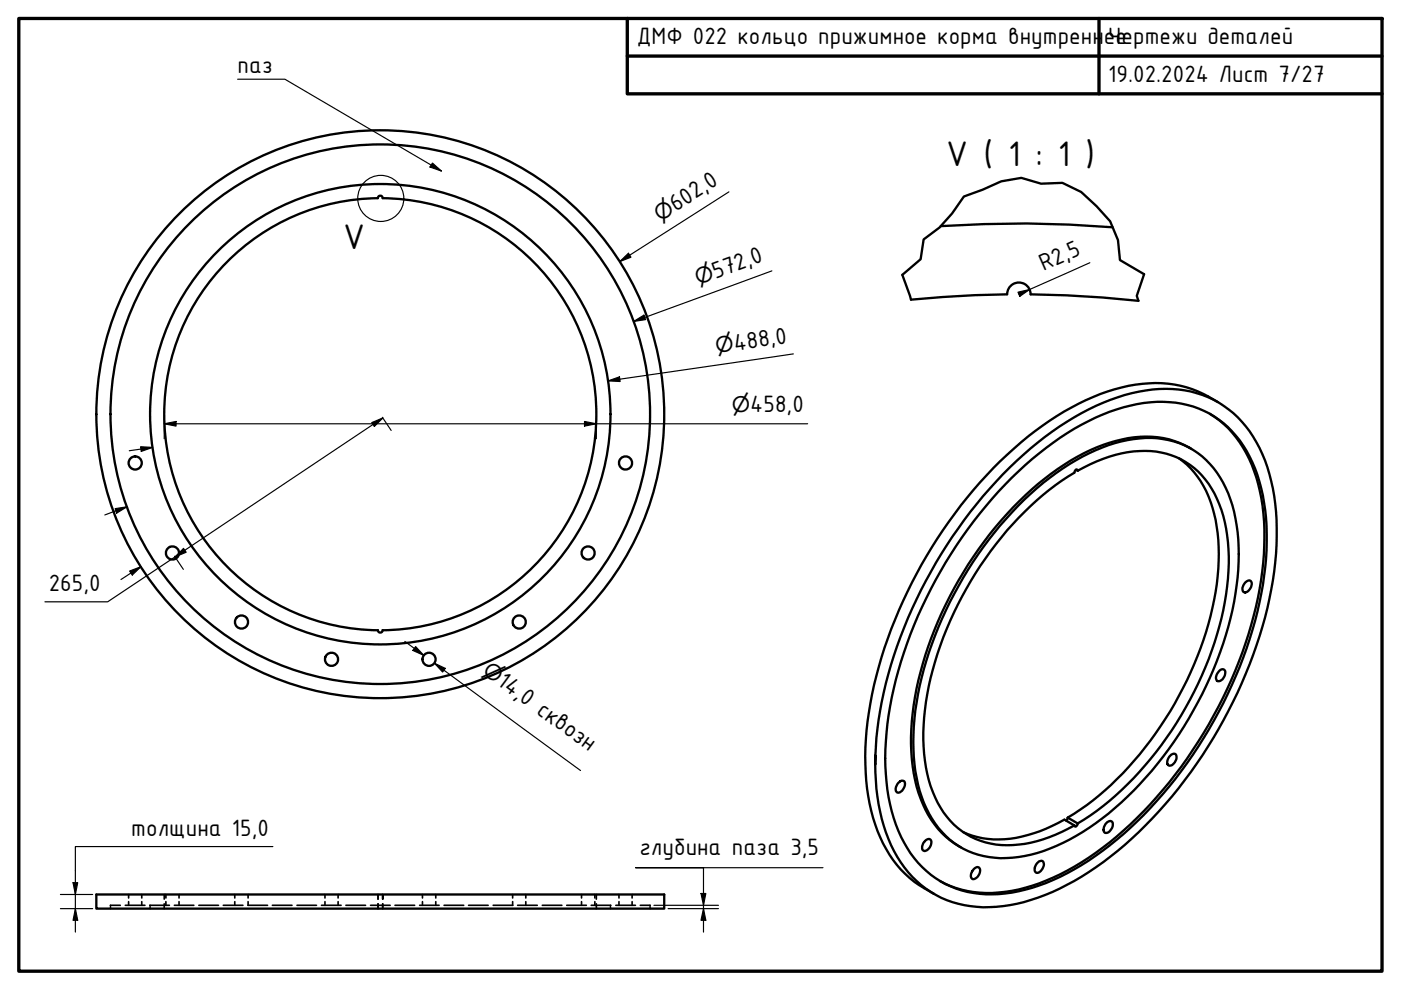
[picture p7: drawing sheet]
<svg xmlns="http://www.w3.org/2000/svg" width="297mm" height="210mm" viewBox="0 0 297 210" stroke-linecap="round" stroke-linejoin="round" font-family="sans-serif">
<!-- layer: Visible (ISO) -->
<g fill="none" stroke="#000" stroke-width=".49">
<path d="M80.1 42a.51 .51 0 0 1 .5-.5 .51 .51 0 0 1 .5 .5M80.1 42a45.8 45.8 0 0 0-45.3 45.8 45.8 45.8 0 0 0 45.3 45.8M81.1 42a45.8 45.8 0 0 1 45.3 45.8 45.8 45.8 0 0 1-45.3 45.8M199.5 47.9a241.7 241.7 0 0 1 36.4 .3M213.5 62.4l-6.8 .2-13.6 .9M213.5 62.4a2.49 2.49 0 0 1 2.5-2.5 2.49 2.49 0 0 1 2.5 2.5l7.6 .2 7.7 .5 7.6 .7M228.1 99.6l.4 .2M228.5 99.8l-.1-.2h-.3l-.3 .6a66.5 66.5 0 0 0-22.9 24.6 66.8 66.8 0 0 0-9.1 30.5 29.2 29.2 0 0 0 4.2 16.9 16.3 16.3 0 0 0 16 6.9 30.1 30.1 0 0 0 11.8-4.1M228.5 99.8a27.5 27.5 0 0 1 16.6-4.1 16.5 16.5 0 0 1 13.4 11.2 38.9 38.9 0 0 1 1.2 20.8 74.5 74.5 0 0 1-27.2 44.2l-4 2.7M249.9 97.2a20.7 20.7 0 0 1 8.1 14.4 52.3 52.3 0 0 1-3.4 25.8 74.6 74.6 0 0 1-24.2 33.3l-4 2.7M252.6 95.1a19.7 19.7 0 0 0-16-1.6 46.4 46.4 0 0 0-19.2 11.5 80 80 0 0 0-23.7 44.5 40.8 40.8 0 0 0 1.5 19.8 18.7 18.7 0 0 0 8.5 10.4M256.5 87.7a23.8 23.8 0 0 1 10.3 15 55.4 55.4 0 0 1-.5 26 94.3 94.3 0 0 1-31 49.9 48 48 0 0 1-20.8 10.3 22.6 22.6 0 0 1-15.2-2.1"/>
<path d="M258.2 85.3a24.3 24.3 0 0 0-20.4-3.1 55.3 55.3 0 0 0-22.8 12.9 98.3 98.3 0 0 0-30.8 56 50.6 50.6 0 0 0 1.9 25.1 23.7 23.7 0 0 0 11.9 13.3M214.5 101.3a59 59 0 0 1 22.2-14.5 25 25 0 0 1 18.5 .3 22.6 22.6 0 0 1 11.8 15 53.1 53.1 0 0 1 0 25.7 94.2 94.2 0 0 1-30.3 50.3 48.9 48.9 0 0 1-22.2 11.2 21.2 21.2 0 0 1-18.1-4.6 27.4 27.4 0 0 1-8.3-17.3 66 66 0 0 1 4.2-31 96.4 96.4 0 0 1 22.2-35.1zM215.9 107.2a48.3 48.3 0 0 1 21.8-13.6 19.2 19.2 0 0 1 17.2 3.2 22.8 22.8 0 0 1 7.3 14.5 57.5 57.5 0 0 1-4.2 28.8 78.1 78.1 0 0 1-25.7 34.5 35.5 35.5 0 0 1-18.9 7.3 17.3 17.3 0 0 1-17-10.6 35.6 35.6 0 0 1-2.5-18.9 77.9 77.9 0 0 1 15.8-38l2.4-3zM80.1 133.6a.51 .51 0 0 0 .5 .5 .51 .51 0 0 0 .5-.5M264 123.5l.2-.2a.69 .69 0 0 1 1-.1 .69 .69 0 0 1 .1 1 1.47 1.47 0 0 1-1.6 1.3 1.47 1.47 0 0 1 .3-2zM258.6 142.2a.7 .7 0 0 1 .9-.2 .7 .7 0 0 1 .3 .9 1.35 1.35 0 0 1-1.8 1.4 1.83 1.83 0 0 1 .6-2.1zM185.6 160.2v1.8a83.9 83.9 0 0 1 9.7-36.9 94.8 94.8 0 0 1 27.8-33.6 44.9 44.9 0 0 1 22.6-9 21.4 21.4 0 0 1 21.4 12.5 41.6 41.6 0 0 1 3.6 20.5 89.3 89.3 0 0 1-12.3 39.1 91.7 91.7 0 0 1-26 29.3 43.9 43.9 0 0 1-21.2 8.4 21.7 21.7 0 0 1-22.9-14.5 42.1 42.1 0 0 1-2.7-15.8M190.4 166a.76 .76 0 0 1 .8-.5 .76 .76 0 0 1 .7 .5 1.94 1.94 0 0 1-1.5 2.1 1.13 1.13 0 0 1-.1-1.8zM196.3 178.1a.71 .71 0 0 1 1-.1 .71 .71 0 0 1 .1 1 1.7 1.7 0 0 1-1.5 1.4 1.32 1.32 0 0 1 .2-2.1zM226.4 173.4l-.4 .6M226.4 173.4l2.1 1.2M227.8 175l-2.1-1.2a26.9 26.9 0 0 1-17.3 3.9l-2.2-.5-2-.8"/>
<path d="M228.5 174.6l-.4 .6h-.2l-.1-.2M234.8 174.3a.72 .72 0 0 1 1-.1 .72 .72 0 0 1 .1 1 1.53 1.53 0 0 1-1.7 1.3 1.66 1.66 0 0 1 .6-2.2zM247.9 160.4a.8 .8 0 0 1 .7-.6 .8 .8 0 0 1 .8 .4 1.76 1.76 0 0 1-1.6 2.1 1.31 1.31 0 0 1 .1-1.9zM20.4 189.7h120.4v3h-120.4zM206.5 184.2a.7 .7 0 0 1 .9-.3 .7 .7 0 0 1 .4 .9 1.69 1.69 0 0 1-1.6 1.6 1.46 1.46 0 0 1 .3-2.2zM219.9 183a.79 .79 0 0 1 1.2-.4 .79 .79 0 0 1 .1 1.2 1.39 1.39 0 0 1-1.6 1.2 1.44 1.44 0 0 1 .3-2z"/>
<circle cx="28.7" cy="98.2" r="1.39"/>
<circle cx="80.6" cy="87.8" r="48.8"/>
<circle cx="80.6" cy="87.8" r="57.2"/>
<circle cx="80.6" cy="87.8" r="60.2"/>
<circle cx="132.6" cy="98.2" r="1.39"/>
<circle cx="36.6" cy="117.2" r="1.39"/>
<circle cx="124.7" cy="117.2" r="1.39"/>
<circle cx="51.2" cy="131.9" r="1.39"/>
<circle cx="70.3" cy="139.8" r="1.39"/>
<circle cx="91" cy="139.8" r="1.39"/>
<circle cx="110.1" cy="131.9" r="1.39"/>
</g>
<!-- layer: Hidden (ISO) -->
<g fill="none" stroke="#000" stroke-width=".35">
<path d="M23.4 192.4v.3M25.5 191.9h-2.1v.3M26.6 191.9h4.1M27.3 189.7v.7M27.3 191.2v.7M30.1 189.7v.7M30.1 191.2v.7M31.7 191.9h4.2M31.8 191.9v.3M31.8 192.4v.3M34.8 189.7v.9M34.8 191.6v1.1"/>
<path d="M35.2 189.7v.7M35.2 191.2v.7M37 191.9h4.1M38 189.7v.7M38 191.2v.7M42.2 191.9h4.1M47.3 191.9h4.2M49.8 189.7v.7M49.8 191.2v.7M52.6 191.2v.7h4.1M52.6 189.7v.7M57.7 191.9h4.2"/>
<path d="M63 191.9h4.1M68.2 191.9h4.1M68.9 189.7v.7M68.9 191.2v.7M71.7 189.7v.7M71.7 191.2v.7M73.3 191.9h4.2M78.6 191.9h4.1M80.2 189.7v.9M80.2 191.6v1.1M81.1 190.6v-.9v.9M81.1 191.6v1.1"/>
<path d="M83.7 191.9h4.2M89 191.9h4.1M89.6 189.7v.7M89.6 191.2v.7M92.4 189.7v.7M92.4 191.2v.7M94.2 191.9h4.1M99.3 191.9h4.2M108.7 191.2v.7h-4.1M108.7 189.7v.7M109.7 191.9h4.2M111.5 189.7v.7"/>
<path d="M111.5 191.2v.7M115 191.9h4.1M120.2 191.9h4.1M123.3 189.7v.7M123.3 191.2v.7M125.3 191.9h4.2M126.1 189.7v.7M126.1 191.2v.7M126.4 189.7v.9M126.4 191.6v1.1M129.4 191.9v.3M129.4 192.4v.3"/>
<path d="M130.6 191.9h4.1M131.2 189.7v.7M131.2 191.2v.7M134 189.7v.7M134 191.2v.7M135.7 191.9h2.1v.3M137.8 192.4v.3"/>
</g>
<!-- layer: Break Line (ISO) -->
<path d="M193.1 63.5l-1.8-5.2 3.9-3.3 .6-4.2a25.5 25.5 0 0 0 8.6-9.1l4-1.5 3.9-1.7 4.2-.8 4.2 1.2 4.5-.1 4 1.9 3.3 3 2.9 3.2 1.6 4 .5 4.2 5.1 3-1.6 4.6 .4 1.1" fill="none" stroke="#000" stroke-width=".49"/>
<!-- layer: Detail Boundary (ISO) -->
<circle cx="80.7" cy="42.1" r="4.9" fill="none" stroke="#000" stroke-width=".25"/>
<!-- layer: Border (ISO) -->
<path d="M4 3.9h289v202h-289zM133 3.9v16h160M133 11.9h160M233 3.9v16" fill="none" stroke="#000" stroke-width=".71"/>
<!-- layer: Dimension (ISO) -->
<g fill="none" stroke="#000" stroke-width=".25">
<path d="M131.4 55.5l1.8-1.8 .6 .8zM154.6 40.7l-23.2 14.8M163.7 57.4l-29.4 10.8M231.1 55.7l-15.1 6.7M134.3 68.2l2.2-1.4 .4 1zM168.2 75l-39.3 5.8M215.8 61.9l2.5-.5-2.1 1.4zM29.8 94.7l2.5 .2-2.3 .8zM32.3 94.9l-4.9 .7M34.8 89.9l2.5-.5v.9zM34.8 89.9h136.4M34.8 88.6v4.4"/>
<path d="M78.8 89.6l2.4-1-1.8 1.8zM81.1 88.5l1.8 2.8M81.2 88.6l-58.4 39h-13.3M123.9 89.4l2.5 .5-2.5 .4zM126.4 88.6v4.4M128.9 80.8l2.4-.9 .2 1zM24.4 107.8l2.5-.3-2.2 1.3zM26.9 107.5l-4.7 1.7M37 117.9l1.9 2.8M37.1 118.1l1.8-1.8 .6 .8zM27.5 121.1l2.4-.9-1.9 1.7zM29.9 120.2l-4.3 2.7"/>
<path d="M85.8 136l4.1 3M88.1 137.1l1.8 1.9-2.4-1.1zM92.1 140.6l2.3 1.1-.6 .8zM92.1 140.6l31 22.8M57.9 179.5h-41.9v18.1M12.8 192.7h6.8M12.8 189.7h6.8M15.5 187.1h1l-.5 2.6zM16 192.7l.5 2.4h-1zM138.6 191.9h13.7M141.6 192.7h10.7M148.6 189.4h1l-.4 2.5z"/>
<path d="M149.2 192.7l.4 2.4h-1zM174.5 184h-39.7h14.4v13.6"/>
</g>
<g fill="#000">
<path d="M131.4 55.5l1.8-1.8 .6 .8zM128.9 80.8l2.4-.9 .2 1zM134.3 68.2l2.2-1.4 .4 1zM215.8 61.9l2.5-.5-2.1 1.4zM29.8 94.7l2.5 .2-2.3 .8zM34.8 89.9l2.5-.5v.9zM78.8 89.6l2.4-1-1.8 1.8zM123.9 89.4l2.5 .5-2.5 .4zM24.4 107.8l2.5-.3-2.2 1.3zM37.1 118.1l1.8-1.8 .6 .8zM27.5 121.1l2.4-.9-1.9 1.7zM88.1 137.1l1.8 1.9-2.4-1.1z"/>
<path d="M92.1 140.6l2.3 1.1-.6 .8zM15.5 187.1h1l-.5 2.6zM16 192.7l.5 2.4h-1zM148.6 189.4h1l-.4 2.5zM149.2 192.7l.4 2.4h-1z"/>
</g>
<!-- layer: Symbol (ISO) -->
<path d="M50.4 16.8h10l33.2 19.5M91.7 34.6l1.9 1.7-2.4-.9z" fill="none" stroke="#000" stroke-width=".25"/>
<path d="M91.7 34.6l1.9 1.7-2.4-.9z" fill="#000"/>
<g font-size="8.1">
<text x="200.6" y="35.2">V ( 1 : 1 )</text>
<text x="72.7" y="52.8">V</text>
</g>
<g font-size="5.4">
<text x="135" y="9.3">ДМФ 022 кольцо прижимное корма внутренн</text>
<text x="234" y="9.3">еЧеертежи деталей</text>
<text x="50.4" y="15.5">паз</text>
<text x="235" y="17.4">19.02.2024 Лист 7/27</text>
<text x="143.3" y="44.9" transform="rotate(-33 143.3 44.9)">602,0</text>
<text x="151.7" y="59.2" transform="rotate(-20 151.7 59.2)">572,0</text>
<text x="221.3" y="57.5" transform="rotate(-24 221.3 57.5)">R2,5</text>
<text x="155.8" y="74.3" transform="rotate(-8 155.8 74.3)">488,0</text>
<text x="159.1" y="87.4">458,0</text>
<text x="10.3" y="125.3">265,0</text>
<text x="105.2" y="145" transform="rotate(36 105.2 145)">14,0 сквозн</text>
<text x="27.8" y="177.2">толщина 15,0</text>
<text x="135.6" y="181.3">глубина паза 3,5</text>
</g>
<g font-size="4.6">
<text x="139.9" y="47.1" transform="rotate(-33 139.9 47.1)">⌀</text>
<text x="148" y="60.5" transform="rotate(-20 148 60.5)">⌀</text>
<text x="151.9" y="74.9" transform="rotate(-8 151.9 74.9)">⌀</text>
<text x="155.2" y="87.4">⌀</text>
<text x="102.1" y="142.7" transform="rotate(36 102.1 142.7)">⌀</text>
</g>
</svg>
